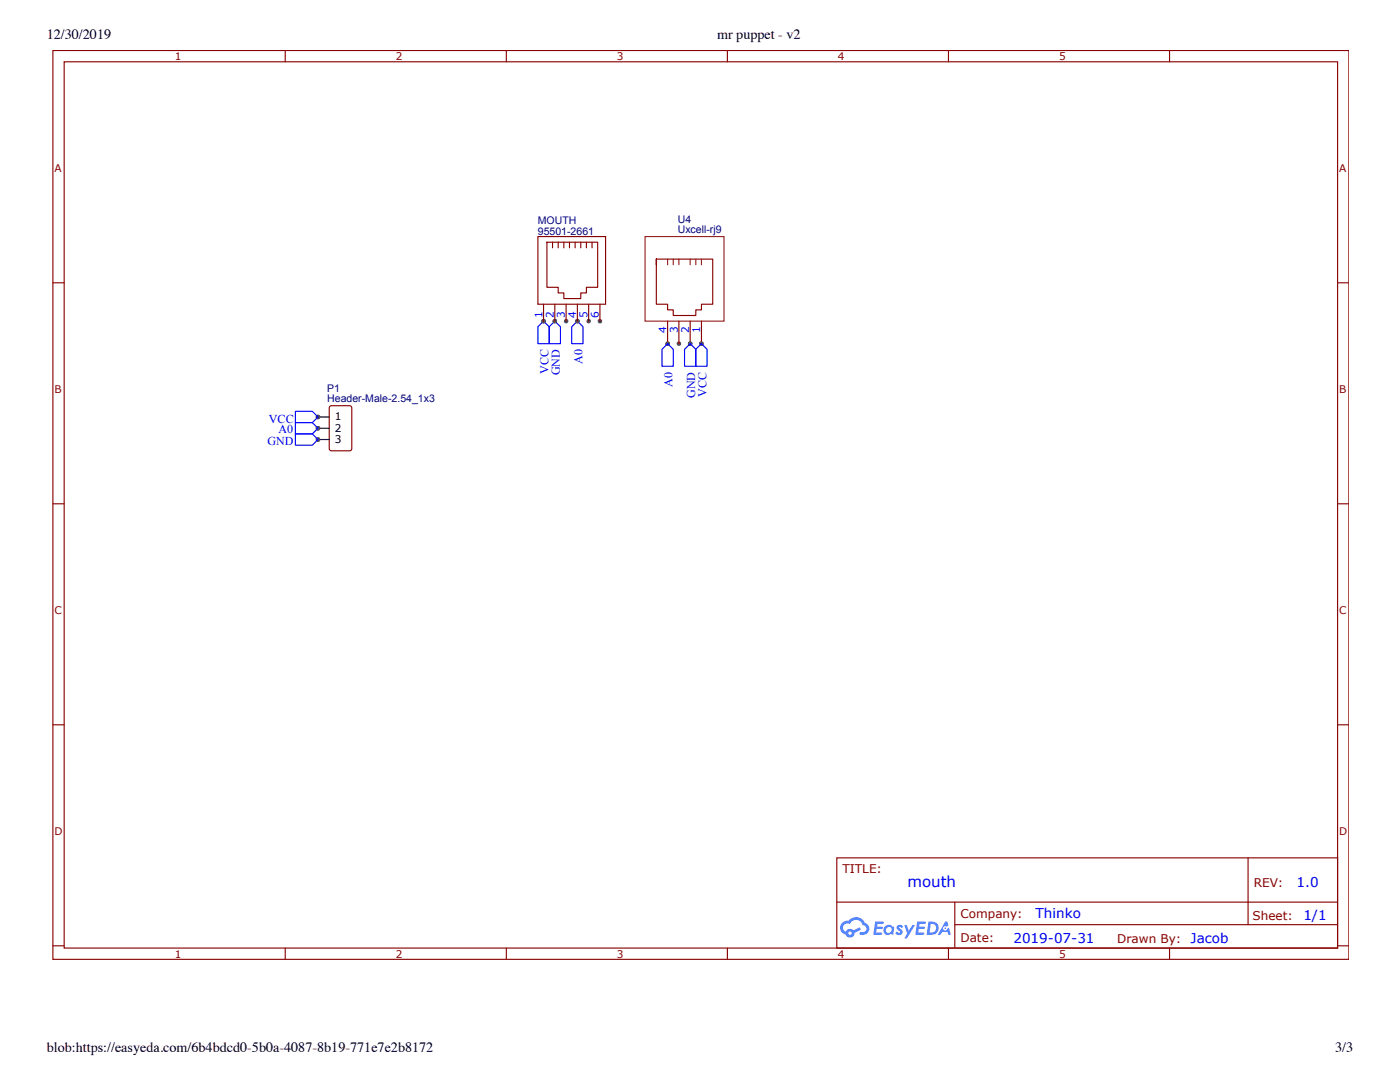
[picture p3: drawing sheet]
<svg xmlns="http://www.w3.org/2000/svg" width="279mm" height="216mm" viewBox="0 0 279 216" stroke-linecap="round" stroke-linejoin="round" font-family="sans-serif">
<g fill="none" stroke="#800" stroke-width=".23">
<path d="M10.6 10.1h258.6v181.3h-258.6zM12.8 12.3h254.1v176.9h-254.1zM56.9 10.1v2.2M101 10.1v2.2M145.2 10.1v2.2M189.3 10.1v2.2M233.4 10.1v2.2M10.6 56.4h2.2M266.9 56.4h2.3M10.6 100.5h2.2M266.9 100.5h2.3M10.6 144.6h2.2"/>
<path d="M266.9 144.6h2.3M167 171.2h99.9v18h-99.9zM249.1 171.2v13.3M10.6 188.7h2.2M56.9 189.2v2.2M101 189.2v2.2M145.2 189.2v2.2M167 180h99.9M189.3 189.2v2.2M190.6 184.5h76.3M190.6 180v9M233.4 189.2v2.2"/>
<path d="M266.9 188.7h2.3"/>
</g>
<g fill="#58f">
<path d="M179.1 184.7l.5-.2 .3 .1 .3 .3-.2 .3a.3 .3 0 0 0-.3-.2 .3 .3 0 0 0-.3 .1l.1 .1a.75 .75 0 0 1 .6 .5 .75 .75 0 0 1-.3 .8l-.6 .1-.5-.4 .3-.3 .4 .2 .2-.2a1.05 1.05 0 0 1-.6-1.1z"/>
<path d="M180.5 184.6h.5l.4 1.1 .7-1.1h.5l-1.6 2.6h-.5l.5-.9z"/>
<path d="M174.7 183.9l1.6 .1 .1 .1-.2 .3h-1.1l-.1 .5h1l.2 .2-.2 .3h-1l-.1 .7h.9h.2v.4h-1.7z"/>
<path d="M183 183.9l1.7 .1 .1 .1-.3 .3h-1l-.1 .5h1l.2 .2-.2 .3h-1l-.1 .7h.9h.2v.4h-1.7z"/>
<path d="M188.6 183.9h.5l.2 .8-.4 .2a.45 .45 0 0 0-.7 .2 .45 .45 0 0 0 .3 .6 .45 .45 0 0 0 .6-.4l.3-.2 .4 1.4h-.5l-.2-.5h-1.1l-.3 .5h-.6z"/>
<path d="M185.3 183.9l-.4 2.6h.9a1.34 1.34 0 0 0 1.5-1.3 1.34 1.34 0 0 0-1.6-1.3zM185.8 184.4a.91 .91 0 0 1 1 1 .91 .91 0 0 1-1.3 .7z"/>
<path d="M176.6 184.9a.98 .98 0 0 0-.1 1.4 .98 .98 0 0 0 1.4 .1l.4 .1 .2-1.4-.4-.2a.97 .97 0 0 0-1.5 0zM176.7 185.6a.6 .6 0 0 1 1.2 0 .6 .6 0 0 1-1.2 0z"/>
<path d="M168.1 184.1a1.39 1.39 0 0 0 .7 2.4 .92 .92 0 0 0 1 .6 .92 .92 0 0 0 .7-1l1.3-.6-.2-.5-1.3 .6-.2-.1a.93 .93 0 0 0-1.3 .4 .89 .89 0 0 1-.5-1.2 .89 .89 0 0 1 1.3-.3 1.35 1.35 0 0 1 1.4-.8 1.35 1.35 0 0 1 1.2 1 .73 .73 0 0 1 .7 .9 .73 .73 0 0 1-1 .5 .28 .28 0 0 0-.4 .2 .28 .28 0 0 0 .3 .3 1.26 1.26 0 0 0 1.6-.8 1.26 1.26 0 0 0-.8-1.6 2 2 0 0 0-3.4-.4l-.6 .1zM169.3 186.2a.35 .35 0 0 1 .7 0 .35 .35 0 0 1-.7 0z"/>
<circle cx="188.6" cy="185.2" r=".17"/>
</g>
<path d="M65.8 81.1l.4-.1h3.6l.4 .2v8.3l-.3 .4-3.7 .1-.5-.3v-8.3z" fill="none" stroke="#800" stroke-width=".23"/>
<circle cx="63.5" cy="87.7" r=".45" fill="#4f4f4f"/>
<path d="M63.5 87.7h2.2" fill="none" stroke="#000" stroke-width=".23"/>
<circle cx="63.5" cy="83.2" r=".45" fill="#4f4f4f"/>
<path d="M63.5 83.2h2.2" fill="none" stroke="#000" stroke-width=".23"/>
<circle cx="63.5" cy="85.5" r=".45" fill="#4f4f4f"/>
<path d="M63.5 85.5h2.2" fill="none" stroke="#000" stroke-width=".23"/>
<circle cx="63.5" cy="83.2" r=".45" fill="#4f4f4f"/>
<path d="M59 82.1h3.3l1.2 1.1-1.2 1.1h-3.3z" fill="none" stroke="#00f" stroke-width=".23"/>
<circle cx="63.5" cy="87.7" r=".45" fill="#4f4f4f"/>
<path d="M59 86.6h3.3l1.2 1.1-1.2 1.1h-3.3z" fill="none" stroke="#00f" stroke-width=".23"/>
<circle cx="63.5" cy="85.5" r=".45" fill="#4f4f4f"/>
<path d="M59 84.3h3.3l1.2 1.2-1.2 1.1h-3.3z" fill="none" stroke="#00f" stroke-width=".23"/>
<path d="M128.7 47.2h15.8v16.9h-15.8zM133.2 51.7v1.1M134.4 51.7v1.1M135.5 51.7v1.1M137.7 51.7v1.1" fill="none" stroke="#8d2323" stroke-width=".23"/>
<path d="M131 51.7h11.2v9h-2.2v1.1h-1.1v1.2h-4.5v-1.2h-1.2v-1.1h-2.2v-9v1.1" fill="none" stroke="#800" stroke-width=".23"/>
<circle cx="133.2" cy="68.6" r=".45" fill="#4f4f4f"/>
<path d="M133.2 64.1v4.5" fill="none" stroke="#800" stroke-width=".23"/>
<circle cx="135.5" cy="68.6" r=".45" fill="#4f4f4f"/>
<path d="M135.5 64.1v4.5" fill="none" stroke="#800" stroke-width=".23"/>
<circle cx="137.7" cy="68.6" r=".45" fill="#4f4f4f"/>
<path d="M137.7 64.1v4.5" fill="none" stroke="#800" stroke-width=".23"/>
<circle cx="140" cy="68.6" r=".45" fill="#4f4f4f"/>
<path d="M140 64.1v4.5" fill="none" stroke="#800" stroke-width=".23"/>
<path d="M138.9 51.7v1.1M140 51.7v1.1" fill="none" stroke="#8d2323" stroke-width=".23"/>
<circle cx="140" cy="68.6" r=".45" fill="#4f4f4f"/>
<path d="M138.9 69.7l1.1-1.1 1.1 1.1v3.4h-2.2z" fill="none" stroke="#00f" stroke-width=".23"/>
<circle cx="137.7" cy="68.6" r=".45" fill="#4f4f4f"/>
<path d="M136.6 69.7l1.1-1.1 1.2 1.1v3.4h-2.3z" fill="none" stroke="#00f" stroke-width=".23"/>
<circle cx="133.2" cy="68.6" r=".45" fill="#4f4f4f"/>
<path d="M132.1 69.7l1.1-1.1 1.2 1.1v3.4h-2.3z" fill="none" stroke="#00f" stroke-width=".23"/>
<circle cx="115.2" cy="64.1" r=".45" fill="#4f4f4f"/>
<path d="M114.1 65.2l1.1-1.1 1.2 1.1v3.4h-2.3z" fill="none" stroke="#00f" stroke-width=".23"/>
<circle cx="110.7" cy="64.1" r=".45" fill="#4f4f4f"/>
<path d="M109.6 65.2l1.1-1.1 1.2 1.1v3.4h-2.3z" fill="none" stroke="#00f" stroke-width=".23"/>
<circle cx="108.5" cy="64.1" r=".45" fill="#4f4f4f"/>
<path d="M107.3 65.2l1.2-1.1 1.1 1.1v3.4h-2.3z" fill="none" stroke="#00f" stroke-width=".23"/>
<path d="M107.3 47.2h13.6v13.5h-13.6zM109.1 48.3h10.2v9h-2.3v1.2h-1.1v1.1h-3.4v-1.1h-1.1v-1.2h-2.3zM110.3 48.3v1.2M111.4 48.3v1.2M112.5 48.3v1.2M113.7 48.3v1.2M114.8 48.3v1.2M115.9 48.3v1.2M117 48.3v1.2M118.2 48.3v1.2" fill="none" stroke="#800" stroke-width=".23"/>
<circle cx="108.5" cy="64.1" r=".45" fill="#4f4f4f"/>
<path d="M108.5 60.7v3.4" fill="none" stroke="#800" stroke-width=".23"/>
<circle cx="110.7" cy="64.1" r=".45" fill="#4f4f4f"/>
<path d="M110.7 60.7v3.4" fill="none" stroke="#800" stroke-width=".23"/>
<circle cx="113" cy="64.1" r=".45" fill="#4f4f4f"/>
<path d="M113 60.7v3.4" fill="none" stroke="#800" stroke-width=".23"/>
<circle cx="115.2" cy="64.1" r=".45" fill="#4f4f4f"/>
<path d="M115.2 60.7v3.4" fill="none" stroke="#800" stroke-width=".23"/>
<circle cx="117.5" cy="64.1" r=".45" fill="#4f4f4f"/>
<path d="M117.5 60.7v3.4" fill="none" stroke="#800" stroke-width=".23"/>
<circle cx="119.7" cy="64.1" r=".45" fill="#4f4f4f"/>
<path d="M119.7 60.7v3.4" fill="none" stroke="#800" stroke-width=".23"/>
<text font-size="3" fill="#00f" x="181.1" y="176.9">mouth</text>
<g font-size="2.8">
<text x="9.3" y="7.8">12/30/2019</text>
<text x="143.1" y="7.8">mr puppet - v2</text>
<text x="9.3" y="209.9">blob:https://easyeda.com/6b4bdcd0-5b0a-4087-8b19-771e7e2b8172</text>
<text x="266.5" y="209.9">3/3</text>
</g>
<g font-size="2.7" fill="#00f">
<text x="258.8" y="177.1">1.0</text>
<text x="206.7" y="183.2">Thinko</text>
<text x="260.1" y="183.7">1/1</text>
<text x="202.3" y="188.2">2019-07-31</text>
</g>
<g font-size="2.4" fill="#00f">
<text x="109.5" y="74.6" transform="rotate(-90 109.5 74.6)">VCC</text>
<text x="111.7" y="74.9" transform="rotate(-90 111.7 74.9)">GND</text>
<text x="116.2" y="72.6" transform="rotate(-90 116.2 72.6)">A0</text>
<text x="134.2" y="77.1" transform="rotate(-90 134.2 77.1)">A0</text>
<text x="138.8" y="79.4" transform="rotate(-90 138.8 79.4)">GND</text>
<text x="141" y="79.1" transform="rotate(-90 141 79.1)">VCC</text>
<text x="53.4" y="88.8">GND</text>
<text x="53.7" y="84.3">VCC</text>
<text x="55.6" y="86.4">A0</text>
</g>
<g font-size="2.4" fill="#800">
<text x="168.1" y="174.1">TITLE:</text>
<text x="250.2" y="177.1">REV:</text>
<text x="191.7" y="183.2">Company:</text>
<text x="250" y="183.6">Sheet:</text>
<text x="191.7" y="188.1">Date:</text>
<text x="223" y="188.1">Drawn By: Jacob</text>
</g>
<g font-size="2.1" fill="#800">
<text x="34.9" y="12">1</text>
<text x="79" y="12">2</text>
<text x="123.1" y="12">3</text>
<text x="167.2" y="12">4</text>
<text x="211.3" y="12">5</text>
<text x="10.9" y="34.4">A</text>
<text x="267.3" y="34.4">A</text>
<text x="10.9" y="78.5">B</text>
<text x="267.3" y="78.5">B</text>
<text x="10.9" y="122.6">C</text>
<text x="267.3" y="122.6">C</text>
<text x="10.9" y="166.7">D</text>
<text x="267.3" y="166.7">D</text>
<text x="34.9" y="191.1">1</text>
<text x="79" y="191.1">2</text>
<text x="123.1" y="191.1">3</text>
<text x="167.2" y="191.1">4</text>
<text x="211.3" y="191.1">5</text>
</g>
<g font-size="2.1" fill="#000080">
<text x="107.3" y="46.9">95501-2661</text>
<text x="107.3" y="44.6">MOUTH</text>
<text x="135.3" y="46.5">Uxcell-rj9</text>
<text x="135.3" y="44.5">U4</text>
<text x="65.3" y="80.3">Header-Male-2.54_1x3</text>
<text x="65.3" y="78.2">P1</text>
</g>
<g font-size="2.1" fill="#00f">
<text x="108.2" y="63.4" transform="rotate(-90 108.2 63.4)">1</text>
<text x="110.5" y="63.4" transform="rotate(-90 110.5 63.4)">2</text>
<text x="112.8" y="63.4" transform="rotate(-90 112.8 63.4)">3</text>
<text x="115" y="63.4" transform="rotate(-90 115 63.4)">4</text>
<text x="117.3" y="63.4" transform="rotate(-90 117.3 63.4)">5</text>
<text x="119.5" y="63.4" transform="rotate(-90 119.5 63.4)">6</text>
<text x="133" y="66.5" transform="rotate(-90 133 66.5)">4</text>
<text x="135.3" y="66.5" transform="rotate(-90 135.3 66.5)">3</text>
<text x="137.5" y="66.5" transform="rotate(-90 137.5 66.5)">2</text>
<text x="139.8" y="66.5" transform="rotate(-90 139.8 66.5)">1</text>
</g>
<g font-size="2.1">
<text x="66.8" y="83.9">1</text>
<text x="66.8" y="88.4">3</text>
<text x="66.8" y="86.1">2</text>
</g>
</svg>
